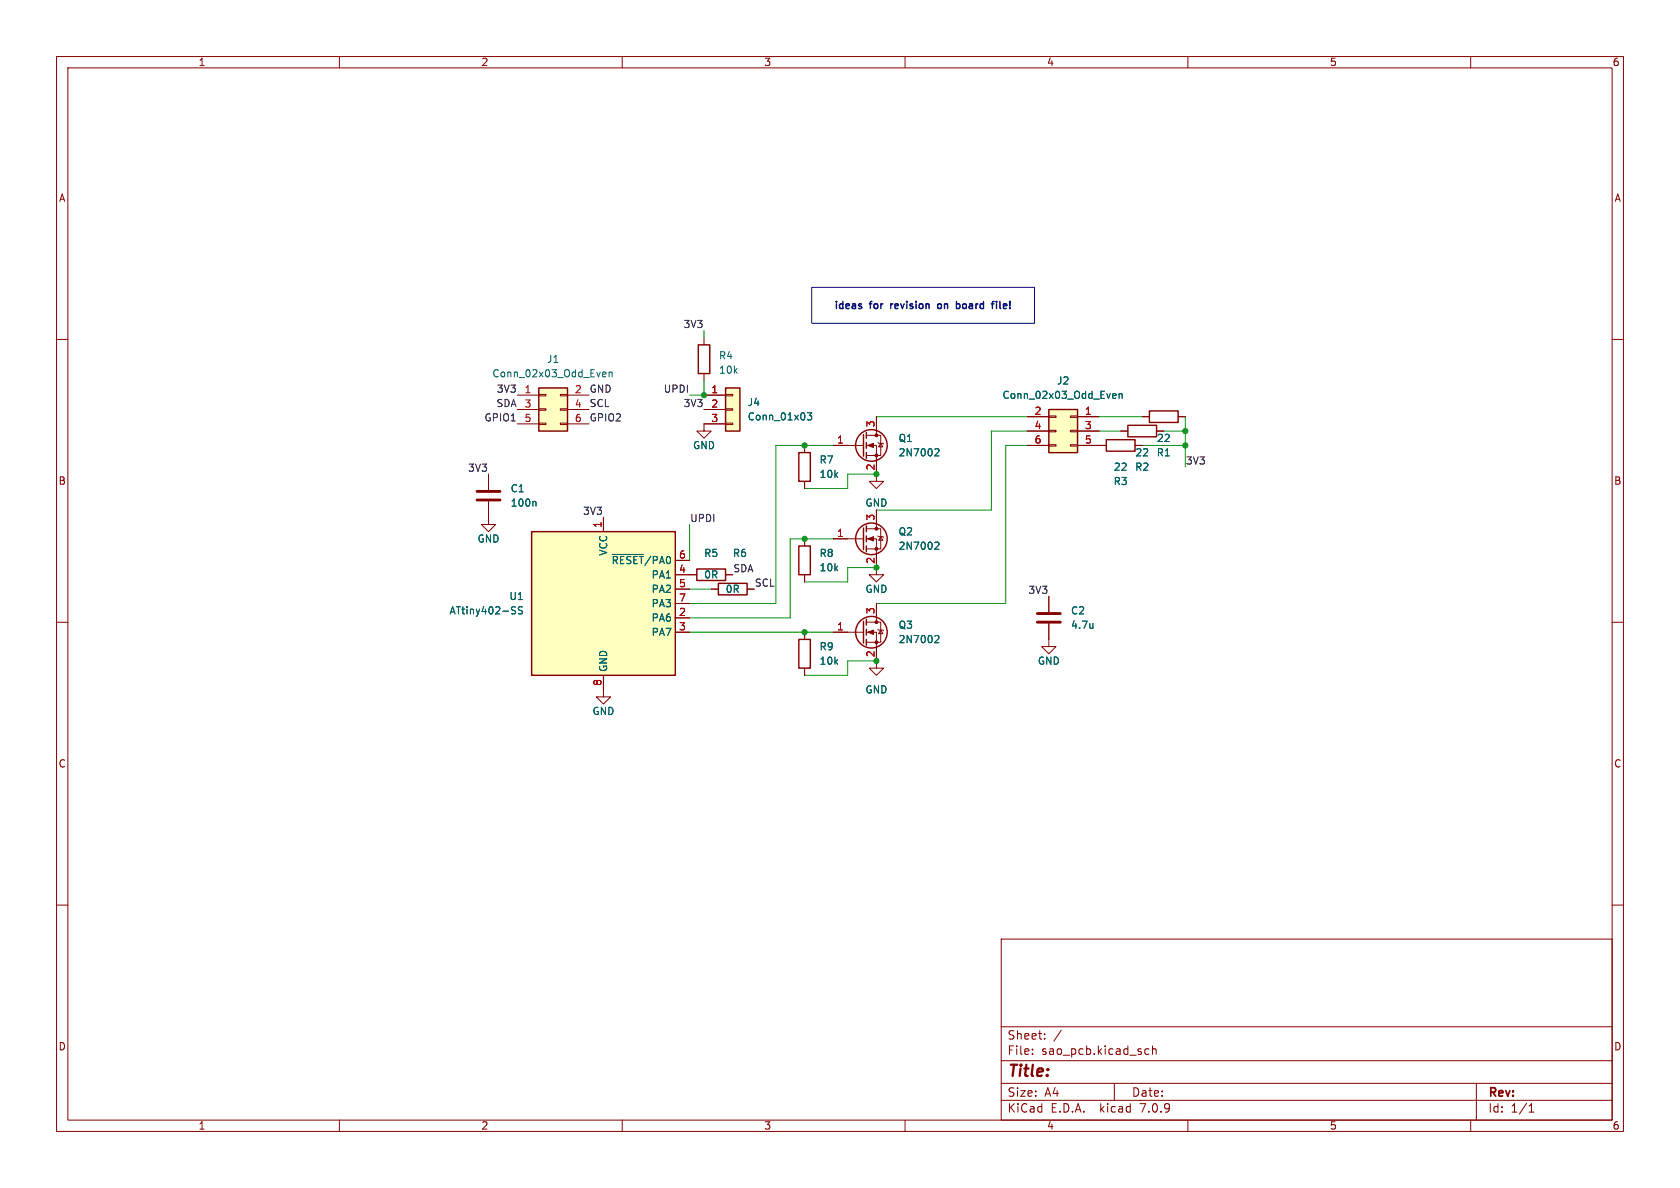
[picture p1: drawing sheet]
<svg xmlns="http://www.w3.org/2000/svg" width="297mm" height="210mm" viewBox="0 0 297 210" stroke-linecap="round" stroke-linejoin="round" font-family="sans-serif">
<g fill="none" stroke="#840000" stroke-width=".18">
<path d="M10 10h277v190h-277zM12 12h273v186h-273zM60 10v2M110 10v2M160 10v2M210 10v2M260 10v2M10 60h2M124.5 59.7v1.3M285 60h2M91.4 69.9h3.8M91.4 72.4h3.8"/>
<path d="M91.4 74.9h3.8M95.2 74.8h1.3v.3h-1.3zM95.2 72.3h1.3v.2h-1.3zM95.2 69.7h1.3v.3h-1.3zM99.1 74.8h1.2v.3h-1.2zM99.1 72.3h1.2v.2h-1.2zM99.1 69.7h1.2v.3h-1.2zM100.3 69.9h3.8M100.3 72.4h3.8M100.3 74.9h3.8M124.5 69.9h3.8M124.5 72.4h3.8"/>
<path d="M124.5 66v1.3M128.3 74.8h1.2v.3h-1.2zM128.3 72.3h1.2v.2h-1.2zM128.3 69.7h1.2v.3h-1.2zM128.3 74.9h-3.8v1.3h1.2l-1.2 1.3-1.3-1.3h1.3M142.2 78.7v1.3M147.3 78.7h5.4M153.2 78.7h1.7v6.4h1.3l-1.3 1.3-1.2-1.3h1.2M153.2 77h2.5v3.5h-2.5M154.9 73.7v3.3M155.2 78.2l.1 .2h.8l.1 .1M155.7 78.4l.4 .6h-.8z"/>
<path d="M181.6 78.7h3.8M181.6 73.7h3.8M181.6 76.2h3.8M185.4 78.6h1.3v.3h-1.3zM185.4 76.1h1.3v.2h-1.3zM185.4 73.5h1.3v.3h-1.3zM189.2 78.6h1.3v.3h-1.3zM189.2 76.1h1.3v.2h-1.3zM189.2 73.5h1.3v.3h-1.3zM190.5 78.7h5.1M190.5 73.7h3.8M190.5 76.2h3.8"/>
<path d="M198.1 76.2h1.3M200.7 78.7h1.2M201.9 73.7h1.3M204.5 76.2h1.2M208.3 73.7h1.2M86.4 88.6v4.1h1.2l-1.2 1.3-1.3-1.3h1.3M86.4 83.8v2.8M106.7 91.4v2.6M119.4 99.1h2.5M142.2 85.1v1.3M142.2 95.3v1.2M147.3 95.3h5.4"/>
<path d="M153.2 95.3h1.7v6.3h1.3l-1.3 1.3-1.2-1.3h1.2M153.2 93.5h2.5v3.5h-2.5M154.9 90.2v3.3M155.2 94.7l.1 .2h.8l.1 .1M155.7 94.9l.4 .6h-.8zM10 110h2M106.7 119.4v3.8h1.2l-1.2 1.3-1.3-1.3h1.3M119.4 104.1h2.5M119.4 101.6h3.8M119.4 111.8h2.5M119.4 109.2h2.5M119.4 106.7h2.5"/>
<path d="M125.7 104.1h1.3M128.3 101.6h1.2M132.1 104.1h1.2M142.2 101.6v1.3M142.2 111.8v1.2M142.2 118.1v1.3M147.3 111.8h5.4M153.2 111.8h1.7v6.3h1.3l-1.3 1.3-1.2-1.3h1.2M153.2 110h2.5v3.5h-2.5M154.9 106.7v3.3M155.2 111.3l.1 .1h.8l.1 .1M155.7 111.4l.4 .6h-.8z"/>
<path d="M185.4 110.2v4.1h1.3l-1.3 1.3-1.3-1.3h1.3M185.4 105.4v2.8M285 110h2M10 160h2M285 160h2M177 166h108v32h-108zM60 198v2M110 198v2M160 198v2M177 194.5h108M177 191.5h108M177 187.5h108"/>
<path d="M177 181.5h108M182.5 186.3v.1M182.5 185.5v.1M184.7 183.6v.1M184.7 182.8v.1M187.6 182.1l-1.3 2M197 191.5v3M202.4 186.1l.3 .3 .4-.1M203.1 185.5l-.4-.1-.3 .3M203.7 185.5l.3-.1 .3 .1 .1 .9M203.7 184.9v1.5M210 198v2"/>
<path d="M260 198v2M261 191.5v6.5M270.3 196.6h.9M270.3 195.5l.4-.4v1.5"/>
</g>
<g fill="none" stroke="#840000" stroke-width=".25">
<path d="M95.2 68.6h5.1v7.6h-5.1zM123.4 61h2.1v5h-2.1zM128.3 68.6h2.5v7.6h-2.5zM152.7 76.8v3.8M153.2 76.5v1M153.2 78.2v1M185.4 72.4h5.1v7.6h-5.1zM195.6 77.7h5.1v2.1h-5.1zM199.4 75.2h5.1v2h-5.1zM203.2 72.6h5.1v2.1h-5.1zM94 94h25.4v25.4h-25.4zM141.2 96.5h2.1v5.1h-2.1z"/>
<path d="M141.2 80h2.1v5.1h-2.1zM152.7 93.3v3.9M153.2 80v1M153.2 93v1M153.2 94.7v1.1M153.2 96.5v1M123.2 100.6h5.1v2h-5.1zM127 103.1h5.1v2.1h-5.1zM141.2 113h2.1v5.1h-2.1zM152.7 109.9v3.8M153.2 109.5v1M153.2 111.3v1"/>
<path d="M153.2 113v1"/>
<circle cx="154.1" cy="78.7" r="2.79"/>
<circle cx="154.1" cy="95.2" r="2.79"/>
<circle cx="154.1" cy="111.8" r="2.79"/>
</g>
<g fill="#840000" stroke="#840000" stroke-width=".18">
<path d="M153.4 78.7l1-.3v.7z"/>
<path d="M153.4 111.8l1-.4v.7z"/>
<path d="M153.4 95.3l1-.4v.7z"/>
<circle cx="154.9" cy="80.5" r=".25"/>
<circle cx="154.9" cy="77" r=".25"/>
<circle cx="154.9" cy="113.5" r=".25"/>
<circle cx="154.9" cy="110" r=".25"/>
<circle cx="154.9" cy="97" r=".25"/>
<circle cx="154.9" cy="93.5" r=".25"/>
</g>
<g fill="none" stroke="#006464" stroke-width=".18">
<path d="M106.7 65.8h.4v.3l-.6 .1M107.1 66.6h-.4M107.7 65.9l.2-.1h.3v.8M107.7 65.8v.8M142.7 73h.8l-.4 .5 .3 .1v.5l-.1 .1-.6-.1M165.5 79.3l.4 .1 .1 .3-.8 .9h.8M196.9 69.6h.3l.1 .3-.6 .1M197.2 70.4h-.3M197.8 69.7l.2-.1h.3l.1 .8M197.8 69.6v.8M94.6 88.6l.2 .2v.7M108.3 98h5.4"/>
<path d="M165.5 95.8l.4 .1 .1 .3-.8 .9h.8M90.7 107.9l.3 .1 .1 .3-.2 .2h-.3M90.7 107.3h.4M92.4 107.3h-.5l-.3 .2 .2 .3 .5 .2v.4l-.2 .1h-.5M165.5 112.3l.4 .1 .1 .3-.8 .9h.8M193.2 110.2v.9M193.2 110.9v.1"/>
</g>
<g fill="#ffffc2" stroke="#ffffc2" stroke-width=".18">
<path d="M185.4 72.4h5.1v7.6h-5.1z"/>
<path d="M128.3 68.6h2.5v7.6h-2.5z"/>
<path d="M95.2 68.6h5.1v7.6h-5.1z"/>
<path d="M94 94h25.4v25.4h-25.4z"/>
</g>
<path d="M84.3 88.4h4.1M84.3 86.9h4.1M183.4 110h4.1M183.4 108.5h4.1" fill="none" stroke="#840000" stroke-width=".51"/>
<path d="M143.5 50.8h39.4v6.4h-39.4z" fill="none" stroke="#0000c2" stroke-width=".18"/>
<path d="M166.3 53.8l-.3-.1-.2 .2v.5l.2 .1h.3M169.1 53.3v1.2M169.5 53.7l.2 .2v.4l-.2 .2M176.2 53.3v.1M176.2 53.7v.8M176.8 53.3v1.2" fill="none" stroke="#0000c2" stroke-width=".25"/>
<g fill="none" stroke="#009600" stroke-width=".18">
<path d="M124.5 58.4v1.3M124.5 67.3v2.6h-2.6M147.3 78.7h-10.1v28h-15.3M154.9 73.7h26.7M181.6 78.7h-3.8v28h-22.9M181.6 76.2h-6.3v14h-20.4M194.3 73.7h7.6M194.3 76.2h3.8M201.9 78.7h7.6M205.7 76.2h3.8M209.5 73.7v8.9M121.9 92.7v6.4"/>
<path d="M147.3 95.3h-7.6v13.9h-17.8M154.9 83.8h-5v2.6h-7.7M121.9 104.1h3.8M121.9 111.8h25.4M154.9 116.8h-5v2.6h-7.7M154.9 100.3h-5v2.6h-7.7"/>
</g>
<g fill="#009600" stroke="#009600" stroke-width=".18">
<circle cx="209.5" cy="78.7" r=".46"/>
<circle cx="209.5" cy="76.2" r=".46"/>
<circle cx="154.9" cy="83.8" r=".46"/>
<circle cx="154.9" cy="116.8" r=".46"/>
<circle cx="154.9" cy="100.3" r=".46"/>
<circle cx="142.2" cy="95.3" r=".46"/>
<circle cx="142.2" cy="111.8" r=".46"/>
<circle cx="142.2" cy="78.7" r=".46"/>
<circle cx="124.5" cy="69.9" r=".46"/>
</g>
<text font-size="2.8" fill="#840000" x="178" y="190.9">Title:</text>
<g font-size="2.1" fill="#840000">
<text x="178" y="184">Sheet:</text>
<text x="178" y="186.7">File:</text>
<text x="184.1" y="186.7">sao_pcb.kicad_sch</text>
<text x="178" y="196.9">KiCad</text>
<text x="178" y="194.1">Size:</text>
<text x="184.7" y="194.1">A4</text>
<text x="185.7" y="196.9">E.D.A.</text>
<text x="194.6" y="196.9">kicad</text>
<text x="200" y="194.1">Date:</text>
<text x="201.8" y="196.9">7.0.9</text>
<text x="263" y="194.3">Rev:</text>
<text x="263" y="196.9">Id:</text>
<text x="267.1" y="196.9">1/1</text>
</g>
<g font-size="1.8" fill="#840000">
<text x="35" y="11.9">1</text>
<text x="85" y="11.9">2</text>
<text x="135" y="11.9">3</text>
<text x="185" y="11.9">4</text>
<text x="235" y="11.9">5</text>
<text x="285" y="11.9">6</text>
<text x="10.3" y="35.9">A</text>
<text x="285.3" y="35.9">A</text>
<text x="10.3" y="85.9">B</text>
<text x="285.3" y="85.9">B</text>
<text x="10.3" y="135.9">C</text>
<text x="285.3" y="135.9">C</text>
<text x="10.3" y="185.9">D</text>
<text x="285.3" y="185.9">D</text>
<text x="35" y="199.9">1</text>
<text x="85" y="199.9">2</text>
<text x="135" y="199.9">3</text>
<text x="185" y="199.9">4</text>
<text x="235" y="199.9">5</text>
<text x="285" y="199.9">6</text>
</g>
<g font-size="1.8" fill="#0f0f0f">
<text x="120.7" y="58.1">3V3</text>
<text x="87.7" y="69.5">3V3</text>
<text x="104.1" y="69.5">GND</text>
<text x="117.2" y="69.5">UPDI</text>
<text x="85.6" y="74.6">GPIO1</text>
<text x="87.7" y="72">SDA</text>
<text x="104.1" y="72">SCL</text>
<text x="104.1" y="74.6">GPIO2</text>
<text x="120.7" y="72">3V3</text>
<text x="82.6" y="83.5">3V3</text>
<text x="209.5" y="82.2">3V3</text>
<text x="103" y="91.1">3V3</text>
<text x="121.9" y="92.4">UPDI</text>
<text x="129.5" y="101.3">SDA</text>
<text x="133.3" y="103.8">SCL</text>
<text x="181.7" y="105.1">3V3</text>
</g>
<g font-size="1.8" fill="#0000c2">
<text x="147.3" y="55">ideas</text>
<text x="153.8" y="55">for</text>
<text x="157.9" y="55">revision</text>
<text x="166.8" y="55">on</text>
<text x="170.6" y="55">board</text>
<text x="177.4" y="55">file!</text>
</g>
<g font-size="1.8" fill="#006464">
<text x="96.6" y="64.4">J1</text>
<text x="127" y="63.7">R4</text>
<text x="87" y="66.9">Conn_02x03_Odd_Even</text>
<text x="127" y="66.3">10k</text>
<text x="132.1" y="72">J4</text>
<text x="177.1" y="70.7">Conn_02x03_Odd_Even</text>
<text x="186.8" y="68.2">J2</text>
<text x="132.1" y="74.5">Conn_01x03</text>
<text x="122.4" y="79.6">GND</text>
<text x="144.8" y="82.1">R7</text>
<text x="158.8" y="78.3">Q1</text>
<text x="158.8" y="80.9">2N7002</text>
<text x="196.8" y="83.4">22</text>
<text x="200.6" y="83.4">R2</text>
<text x="200.6" y="80.9">22</text>
<text x="204.4" y="80.9">R1</text>
<text x="204.4" y="78.3">22</text>
<text x="90.2" y="87.2">C1</text>
<text x="90.2" y="89.8">100n</text>
<text x="144.8" y="84.7">10k</text>
<text x="152.9" y="89.8">GND</text>
<text x="196.8" y="86">R3</text>
<text x="158.8" y="94.8">Q2</text>
<text x="84.3" y="96.1">GND</text>
<text x="107.5" y="98.3" transform="rotate(-90 107.5 98.3)">VCC</text>
<text x="108" y="99.9">~{RESET}/PA0</text>
<text x="124.4" y="98.7">R5</text>
<text x="129.5" y="98.7">R6</text>
<text x="144.8" y="98.7">R8</text>
<text x="144.8" y="101.2">10k</text>
<text x="158.8" y="97.4">2N7002</text>
<text x="90" y="106.3">U1</text>
<text x="115.1" y="102.5">PA1</text>
<text x="115.1" y="105">PA2</text>
<text x="115.1" y="107.5">PA3</text>
<text x="124.4" y="102.5">0R</text>
<text x="128.2" y="105">0R</text>
<text x="152.9" y="105">GND</text>
<text x="79.4" y="108.8">ATtiny402-SS</text>
<text x="115.1" y="110.1">PA6</text>
<text x="115.1" y="112.6">PA7</text>
<text x="158.8" y="111.4">Q3</text>
<text x="158.8" y="113.9">2N7002</text>
<text x="189.2" y="108.8">C2</text>
<text x="189.2" y="111.4">4.7u</text>
<text x="107.5" y="118.9" transform="rotate(-90 107.5 118.9)">GND</text>
<text x="144.8" y="115.2">R9</text>
<text x="144.8" y="117.7">10k</text>
<text x="183.4" y="117.7">GND</text>
<text x="152.9" y="122.8">GND</text>
<text x="104.6" y="126.6">GND</text>
</g>
<g font-size="1.8" fill="#a90000">
<text x="92.6" y="69.6">1</text>
<text x="101.5" y="69.6">2</text>
<text x="125.7" y="69.6">1</text>
<text x="92.6" y="72.1">3</text>
<text x="92.6" y="74.7">5</text>
<text x="101.5" y="72.1">4</text>
<text x="101.5" y="74.7">6</text>
<text x="125.7" y="72.1">2</text>
<text x="125.7" y="74.7">3</text>
<text x="154.7" y="75.6" transform="rotate(-90 154.7 75.6)">3</text>
<text x="182.8" y="73.4">2</text>
<text x="182.8" y="75.9">4</text>
<text x="191.7" y="73.4">1</text>
<text x="191.7" y="75.9">3</text>
<text x="147.9" y="78.5">1</text>
<text x="154.7" y="83.3" transform="rotate(-90 154.7 83.3)">2</text>
<text x="182.8" y="78.5">6</text>
<text x="191.7" y="78.5">5</text>
<text x="106.4" y="93.4" transform="rotate(-90 106.4 93.4)">1</text>
<text x="147.9" y="95">1</text>
<text x="154.7" y="92.1" transform="rotate(-90 154.7 92.1)">3</text>
<text x="119.9" y="101.3">4</text>
<text x="119.9" y="98.8">6</text>
<text x="154.7" y="99.8" transform="rotate(-90 154.7 99.8)">2</text>
<text x="119.9" y="103.9">5</text>
<text x="119.9" y="106.4">7</text>
<text x="119.9" y="109">2</text>
<text x="119.9" y="111.5">3</text>
<text x="147.9" y="111.5">1</text>
<text x="154.7" y="108.7" transform="rotate(-90 154.7 108.7)">3</text>
<text x="154.7" y="116.3" transform="rotate(-90 154.7 116.3)">2</text>
<text x="106.4" y="121.4" transform="rotate(-90 106.4 121.4)">8</text>
</g>
</svg>
